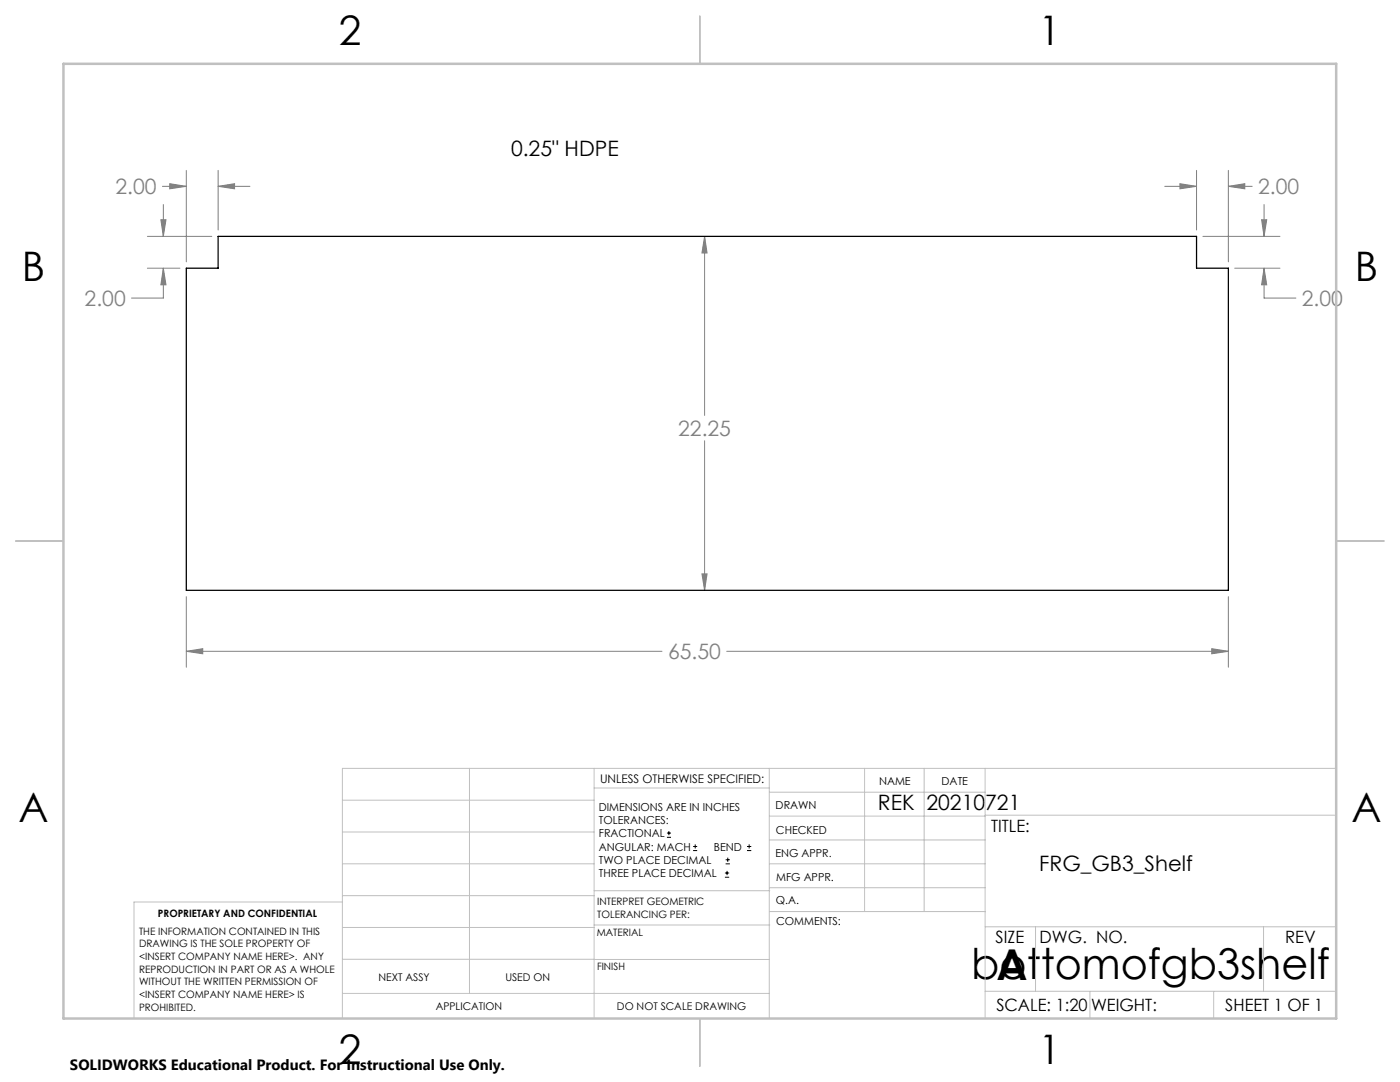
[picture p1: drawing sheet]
<svg xmlns="http://www.w3.org/2000/svg" width="279mm" height="216mm" viewBox="0 0 279 216" stroke-linecap="round" stroke-linejoin="round" font-family="sans-serif">
<g fill="none" stroke="#000" stroke-width=".2">
<path d="M133.1 167.1h.8M133.1 166.2h.8M133.5 165.8v.9M138.3 169.7h.8M138.3 168.9h.8M138.7 168.5v.8M144.7 175h.8M144.7 174.2h.8M144.8 172.4h.9M144.8 171.6h.9M145.1 173.8v.8M145.2 171.1v.9"/>
<path d="M149.1 169.7h.8M149.1 168.9h.8M149.5 168.5v.8"/>
</g>
<g fill="none" stroke="#808080" stroke-width=".2">
<path d="M32.4 37.2h4.8M33.9 36.7l3.3 .5-3.3 .5zM37.2 34v18.2M43.5 37.2l3.3-.5v1zM43.5 34v11.9M43.5 37.2h6.4M232.4 37.2h6.4M235.5 36.7l3.3 .5-3.3 .5zM238.8 34v11.9M245.1 37.2l3.3-.5v1zM245.1 34v18.2M245.1 37.2h4.8"/>
<path d="M29.4 47.2h12.9M29.4 53.5h6.5M32.1 43.9h1l-.5 3.3zM32.6 53.5l.5 3.3h-1zM32.6 53.5v6h-6.4M32.6 40.8v6.4M140.6 47.2l.5 3.3h-1zM140.6 47.2v35.7M240.1 47.2h15.3M246.4 53.5h9M251.8 43.9h1l-.5 3.3zM252.3 53.5l.5 3.3h-1z"/>
<path d="M252.3 53.5v6h6.3M252.3 40.8v6.4M140.6 87.9v29.9M37.2 119.1v14M140.1 114.5h1l-.5 3.3zM245.1 119.1v14M37.2 130l3.3-.6v1.1zM37.2 130h94.9M145 130h100.1M241.8 129.4l3.3 .6-3.3 .5z"/>
</g>
<g fill="none" stroke="#c0c0c0" stroke-width=".2">
<path d="M68.3 159.7h50.3M93.7 153.3v44.9M118.6 153.3v49.9M118.6 157.2h34.9M153.5 153.3v49.9M153.5 158.1h43.1M172.5 153.3v28.6M184.4 153.3v28.6M196.6 153.3v49.9M266.7 153.3h-198.4v49.9M68.3 178.7h50.3M68.3 172.4h50.3"/>
<path d="M68.3 166h50.3M68.3 180h-41.6v23.2M118.6 177.7h35M153.5 167.6h43.1M153.5 162.8h43.1M153.5 172.4h43.1M153.5 177.1h43.1M196.6 162.7h70.1M68.3 198.2h85.2M68.3 191.4l85.2 .1M68.3 185.1h50.3M118.6 184.6h35"/>
<path d="M153.6 181.9h43M196.6 197.8h70.1M196.6 184.9h70.1M206.7 184.9v12.9M217.5 197.8v5.4M242.2 197.8v5.4M252.2 184.9v12.9"/>
</g>
<path d="M139.7 3.2v9.5M3.1 107.9h9.6M266.7 107.9h9.5M139.7 203.2v9.6" fill="none" stroke="#c0c0c0" stroke-width=".25"/>
<path d="M12.7 12.7h254v190.5h-254z" fill="none" stroke="#c0c0c0" stroke-width=".5"/>
<path d="M37.2 130l3.3-.6v1.1zM241.8 129.4l3.3 .6-3.3 .5zM140.6 47.2l.5 3.3h-1zM140.1 114.5h1l-.5 3.3zM32.1 43.9h1l-.5 3.3zM32.6 53.5l.5 3.3h-1zM33.9 36.7l3.3 .5-3.3 .5zM43.5 37.2l3.3-.5v1zM251.8 43.9h1l-.5 3.3zM252.3 53.5l.5 3.3h-1zM245.1 37.2l3.3-.5v1zM235.5 36.7l3.3 .5-3.3 .5z" fill="#808080"/>
<path d="M37.2 53.5h6.3v-6.3h195.3v6.3h6.3v64.3h-207.9z" fill="none" stroke="#000" stroke-width=".25"/>
<g font-size="8.5">
<text x="193.8" y="195.4">bottomofgb3shelf</text>
<text x="198.9" y="195.5">A</text>
</g>
<g font-size="8.1">
<text x="67.6" y="8.9">2</text>
<text x="207.3" y="8.9">1</text>
<text x="4.4" y="56.1">B</text>
<text x="270.4" y="56.1">B</text>
<text x="3.7" y="164.1">A</text>
<text x="269.7" y="164.1">A</text>
<text x="67.6" y="212.4">2</text>
<text x="207.3" y="212.4">1</text>
</g>
<g font-size="4.2">
<text x="102" y="31.1">0.25&quot; HDPE</text>
<text x="175.2" y="161.7">REK 20210721</text>
<text x="207.4" y="173.8">FRG_GB3_Shelf</text>
</g>
<g font-size="4.2" fill="#808080">
<text x="23" y="38.7">2.00</text>
<text x="251.1" y="38.7">2.00</text>
<text x="16.9" y="61.1">2.00</text>
<text x="259.8" y="61.1">2.00</text>
<text x="135.3" y="87">22.25</text>
<text x="133.3" y="131.5">65.50</text>
</g>
<g font-size="3.4">
<text x="197.8" y="166">TITLE:</text>
<text x="198.7" y="188.1">SIZE</text>
<text x="207.5" y="188.1">DWG. NO.</text>
<text x="256.5" y="188.2">REV</text>
<text x="198.8" y="201.7">SCALE: 1:20</text>
<text x="217.7" y="201.8">WEIGHT:</text>
<text x="244.5" y="201.7">SHEET 1 OF 1</text>
</g>
<text font-size="3" x="14" y="213.5">SOLIDWORKS Educational Product. For Instructional Use Only.</text>
<text font-size="2.4" x="119.8" y="156.2">UNLESS OTHERWISE SPECIFIED:</text>
<g font-size="2.2">
<text x="119.5" y="161.8">DIMENSIONS ARE IN INCHES</text>
<text x="154.8" y="161.4">DRAWN</text>
<text x="175.4" y="156.6">NAME</text>
<text x="187.9" y="156.7">DATE</text>
<text x="119.5" y="164.4">TOLERANCES:</text>
<text x="119.5" y="167.1">FRACTIONAL</text>
<text x="154.9" y="166.3">CHECKED</text>
<text x="119.5" y="169.7">ANGULAR: MACH</text>
<text x="119.5" y="172.4">TWO PLACE DECIMAL</text>
<text x="142.5" y="169.7">BEND</text>
<text x="154.8" y="171">ENG APPR.</text>
<text x="119.5" y="175">THREE PLACE DECIMAL</text>
<text x="154.9" y="175.7">MFG APPR.</text>
<text x="154.9" y="180.4">Q.A.</text>
<text x="154.9" y="184.6">COMMENTS:</text>
</g>
<g font-size="2.1">
<text x="75.5" y="195.7">NEXT ASSY</text>
<text x="100.9" y="195.7">USED ON</text>
<text x="86.9" y="201.5">APPLICATION</text>
<text x="123.1" y="201.6">DO NOT SCALE DRAWING</text>
</g>
<g font-size="2">
<text x="31.5" y="182.9">PROPRIETARY AND CONFIDENTIAL</text>
<text x="119.2" y="180.6">INTERPRET GEOMETRIC</text>
<text x="119.2" y="183.1">TOLERANCING PER:</text>
<text x="27.8" y="186.5">THE INFORMATION CONTAINED IN THIS</text>
<text x="27.8" y="189">DRAWING IS THE SOLE PROPERTY OF</text>
<text x="27.8" y="191.6">&lt;INSERT COMPANY NAME HERE&gt;. ANY</text>
<text x="119.1" y="186.7">MATERIAL</text>
<text x="27.8" y="194.1">REPRODUCTION IN PART OR AS A WHOLE</text>
<text x="27.8" y="196.6">WITHOUT THE WRITTEN PERMISSION OF</text>
<text x="119.1" y="193.5">FINISH</text>
<text x="27.8" y="199.1">&lt;INSERT COMPANY NAME HERE&gt; IS</text>
<text x="27.8" y="201.7">PROHIBITED.</text>
</g>
</svg>
